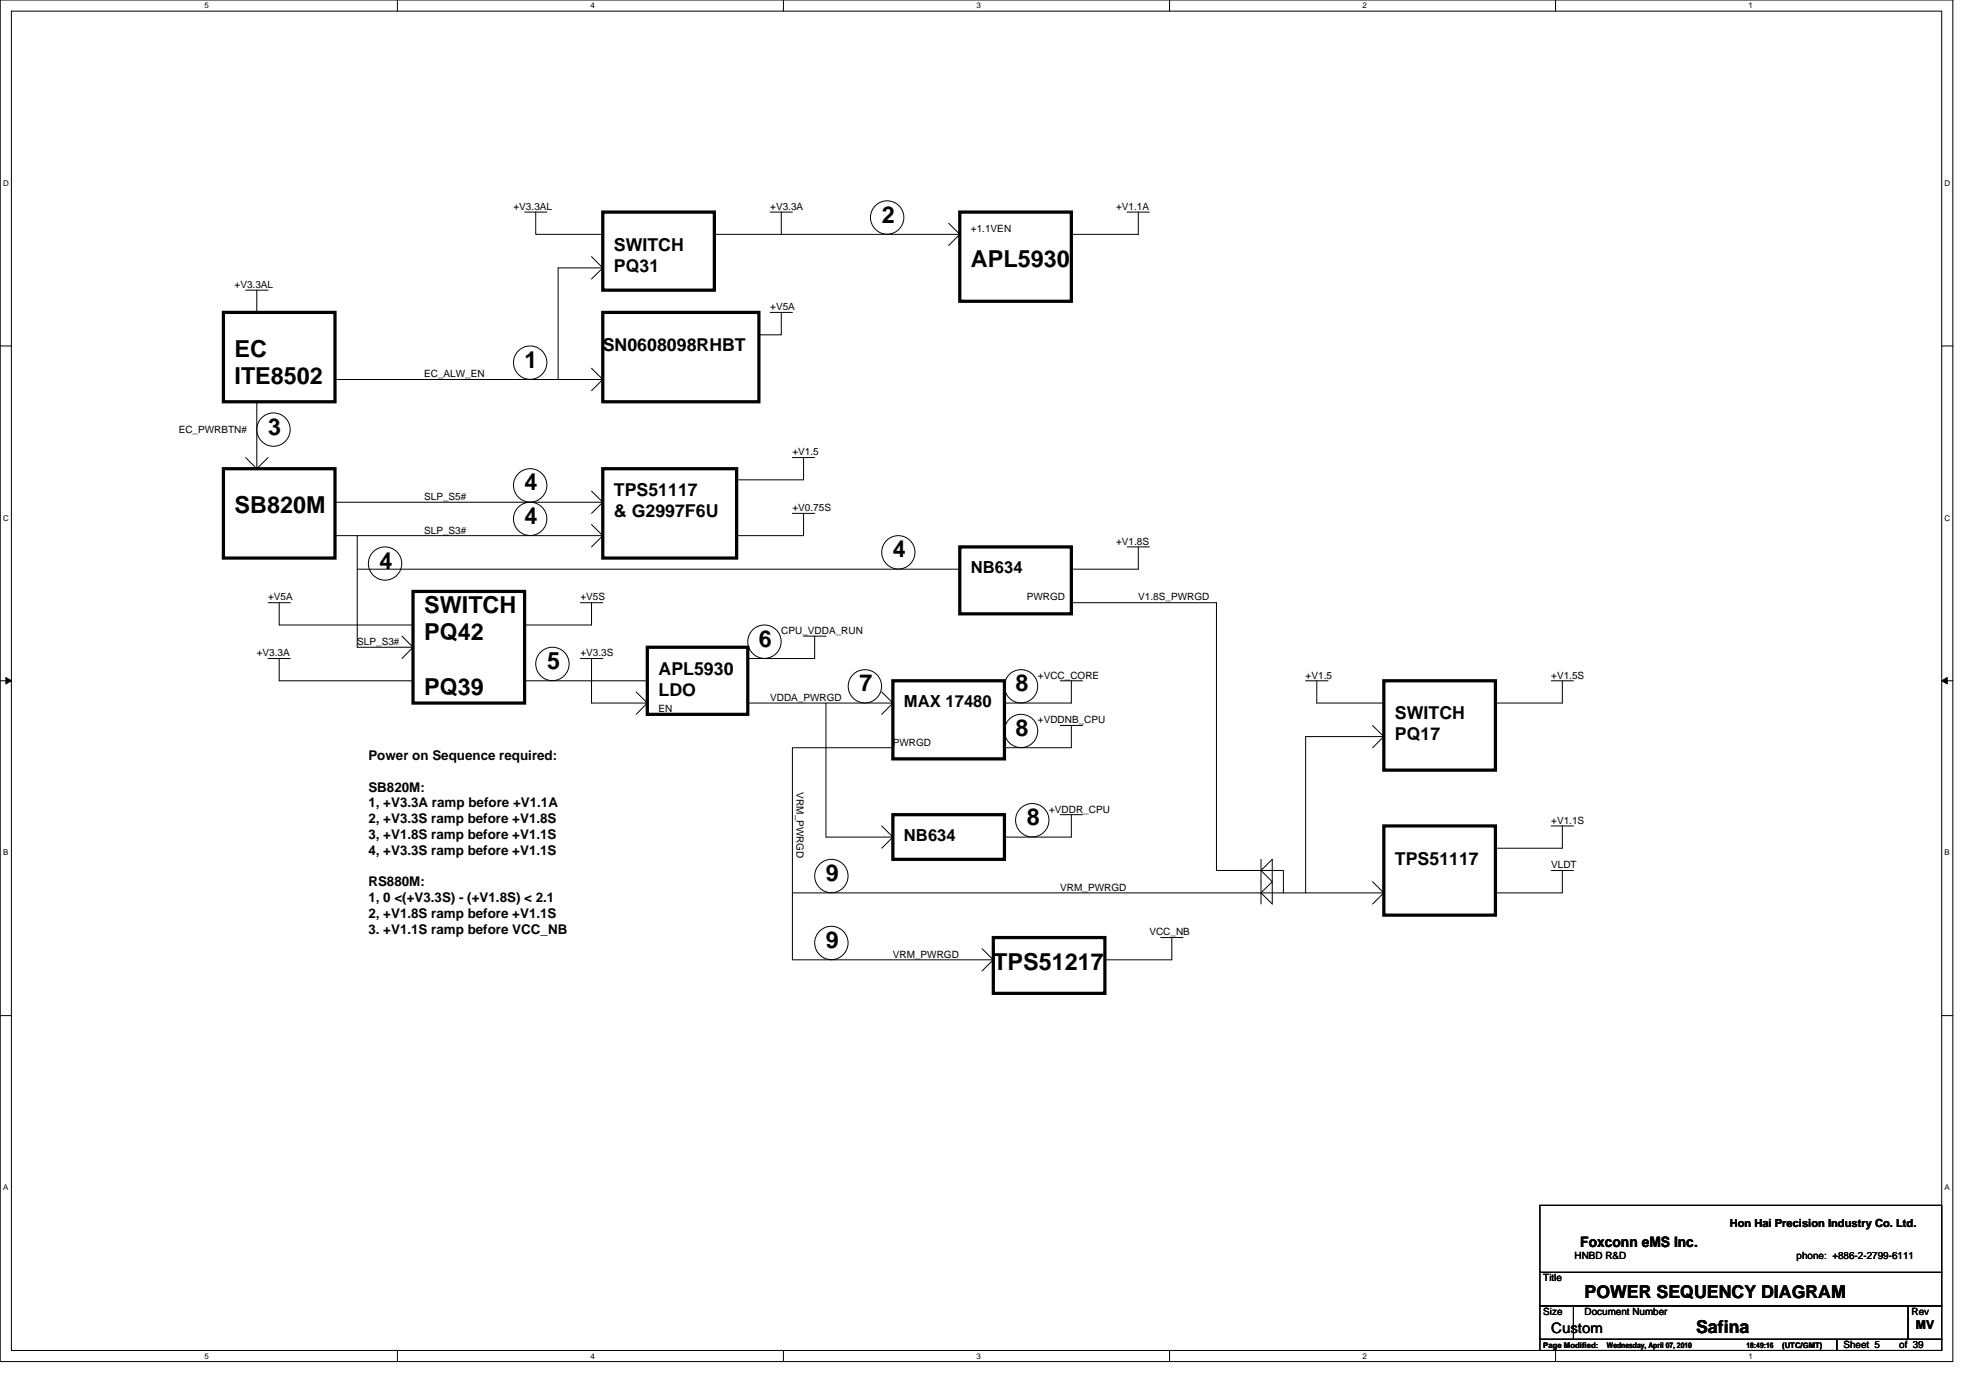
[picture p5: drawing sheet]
<svg xmlns="http://www.w3.org/2000/svg" width="297mm" height="210mm" viewBox="0 0 297 210" stroke-linecap="round" stroke-linejoin="round" font-family="sans-serif">
<path d="M0 0h293.4v204.5h-293.4zM1.7 1.7h290v201.1h-290z" fill="none" stroke="#000" stroke-width=".15"/>
<g fill="#fff">
<path d="M30.7 .2h.7v1.3h-.7z"/>
<path d="M30.7 203h.7v1.4h-.7z"/>
</g>
<path d="M59.7 0v1.7M59.7 202.8v1.7" fill="none" stroke="#000" stroke-width=".15"/>
<g fill="#fff">
<path d="M88.7 .2h.7v1.3h-.7z"/>
<path d="M88.7 203h.7v1.4h-.7z"/>
</g>
<path d="M117.7 0v1.7M117.7 202.8v1.7" fill="none" stroke="#000" stroke-width=".15"/>
<g fill="#fff">
<path d="M146.7 .2h.7v1.3h-.7z"/>
<path d="M146.7 203h.7v1.4h-.7z"/>
</g>
<path d="M175.7 0v1.7M175.7 202.8v1.7" fill="none" stroke="#000" stroke-width=".15"/>
<g fill="#fff">
<path d="M204.7 .2h.7v1.3h-.7z"/>
<path d="M204.7 203h.7v1.4h-.7z"/>
</g>
<path d="M233.7 0v1.7M233.7 202.8v1.7" fill="none" stroke="#000" stroke-width=".15"/>
<g fill="#fff">
<path d="M262.7 .2h.7v1.3h-.7z"/>
<path d="M262.7 203h.7v1.4h-.7z"/>
<path d="M.5 26.8h.8v1.4h-.8z"/>
<path d="M292.2 26.8h.8v1.4h-.8z"/>
<path d="M.5 77.1h.8v1.3h-.8z"/>
<path d="M292.2 77.1h.8v1.3h-.8z"/>
</g>
<path d="M0 52h1.7M291.7 52h1.7" fill="none" stroke="#000" stroke-width=".15"/>
<g fill="#fff">
<path d="M.5 127.4h.7v1.3h-.7z"/>
<path d="M292.2 127.4h.7v1.3h-.7z"/>
</g>
<path d="M0 102.3h1.7M291.7 102.3h1.7" fill="none" stroke="#000" stroke-width=".15"/>
<path d="M.9 101.8l.8 .5-.8 .4zM291.7 102.3l.9-.5v.9z" fill="#000" stroke="#000" stroke-width=".15"/>
<g fill="#fff">
<path d="M.5 177.7h.7v1.3h-.7z"/>
<path d="M292.2 177.7h.7v1.3h-.7z"/>
</g>
<g fill="none" stroke="#000" stroke-width=".15">
<path d="M78.8 31.9h3.4M80.5 31.9v3.3h10.1M88.9 38.5l1.7 1.7M107.3 35.2h10.1M115.7 31.9h3.4M117.4 31.9v3.3M117.4 35.2h26.8M142.5 33.5l1.7 1.7M144.2 35.2l-1.7 1.7M169.4 31.9h3.3M171 31.9v3.3h-10M36.9 43.6h3.4"/>
<path d="M38.6 43.6v3.3M50.3 57h40.3l-1.7 1.7M88.9 55.3l1.7 1.7M90.6 40.2l-1.7 1.7M90.6 40.2h-6.7v16.8M115.7 46.9h3.4M117.4 46.9v3.4h-3.4M36.9 68.7l1.7 1.7 1.7-1.7M38.6 60.3v10.1M50.3 75.4h40.3l-1.7 1.7M88.9 73.8l1.7 1.6M88.9 78.8l1.7 1.7"/>
<path d="M119.1 68.7h3.3M119.1 77.1h3.3M120.7 68.7v3.4h-10M120.7 77.1v3.4h-10M40.3 98.9h3.3M40.3 90.5h3.3M41.9 98.9v3.4h20.2M41.9 90.5v3.4h20.2M50.3 80.5h40.3l-1.7 1.6M53.7 85.5h90.5M53.7 80.5v16.7h8.4M60.4 95.5l1.7 1.7-1.7 1.7"/>
<path d="M87.2 90.5h3.4M87.2 98.9h3.4M88.9 90.5v3.4h-10.1M88.9 98.9v3.4M120.7 95.5h3.4M122.4 95.5v3.4h-10.1M161 90.5h21.8v40.2h10v3.4M169.4 82.1h3.3M171 82.1v3.4h-10M78.8 102.3h10.1M88.9 102.3h8.4M88.9 102.3v3.3h8.4"/>
<path d="M95.6 103.9l1.7 1.7M97.3 105.6l-1.7 1.7M112.3 105.6h21.9l-1.7 1.7M124.1 105.6v20.1h10.1l-1.7 1.7M132.5 103.9l1.7 1.7M134.2 112.3h-15.1v31.9h30.1M159.3 102.3h3.3M159.3 109h3.3M161 102.3v3.3h-10.1M161 109v3.3h-10.1M196.2 102.3h3.3M197.8 102.3v3.3h10.1"/>
<path d="M206.2 109l1.7 1.6M207.9 110.6h-11.7v23.5M207.9 110.6l-1.7 1.7M233.1 102.3h3.3M234.7 102.3v3.3h-10M119.1 134.1h88.8M132.5 124.1l1.7 1.6M159.3 122.4h3.3M161 122.4v3.3h-10.1M189.5 130.7l1.7-1.6v3.3zM189.5 134.1l1.7-1.7v3.4zM189.5 129.1v6.7"/>
<path d="M206.2 132.4l1.7 1.7M207.9 134.1l-1.7 1.7M233.1 130.7h3.3M233.1 124.1h3.3M234.7 130.7v3.4h-10M234.7 124.1v3.3h-10M0 152.5h1.7M147.5 142.5l1.7 1.7-1.7 1.6M174.4 140.8h3.3M176.1 140.8v3.4h-10.1M291.7 152.5h1.7M231.4 196.1h5v5.1h-5z"/>
<path d="M231.4 181h60.3v10.1h-60.3zM231.4 191.1h60.3v5h-60.3zM236.4 196.1h50.3v5.1h-50.3zM286.7 196.1h5v5.1h-5zM231.4 201.2h44.6v1.6h-44.6zM276 201.2h15.7v1.6h-15.7z"/>
<circle cx="133.3" cy="32.7" r="2.51"/>
<circle cx="79.7" cy="54.5" r="2.51"/>
<circle cx="41.1" cy="64.5" r="2.51"/>
<circle cx="79.7" cy="72.9" r="2.51"/>
<circle cx="79.7" cy="77.9" r="2.51"/>
<circle cx="57.9" cy="84.6" r="2.51"/>
<circle cx="83" cy="99.7" r="2.51"/>
<circle cx="114.9" cy="96.4" r="2.51"/>
<circle cx="135" cy="83" r="2.5"/>
<circle cx="130" cy="103.1" r="2.51"/>
<circle cx="153.4" cy="103.1" r="2.5"/>
<circle cx="153.4" cy="109.8" r="2.5"/>
<circle cx="124.9" cy="131.6" r="2.51"/>
<circle cx="155.1" cy="123.2" r="2.51"/>
<circle cx="124.9" cy="141.6" r="2.51"/>
</g>
<g fill="none" stroke="#000" stroke-width=".49">
<path d="M90.6 31.9h16.7v11.7h-16.7zM144.2 31.9h16.8v13.4h-16.8zM33.6 46.9h16.7v13.4h-16.7zM90.6 46.9h23.4v13.4h-23.4zM33.6 70.4h16.7v13.4h-16.7zM90.6 70.4h20.1v13.4h-20.1zM62.1 88.8h16.7v16.8h-16.7zM97.3 97.2h15v10.1h-15zM144.2 82.1h16.8v10.1h-16.8zM134.2 102.3h16.7v11.7h-16.7zM207.9 102.3h16.8v13.4h-16.8zM134.2 122.4h16.7v6.7h-16.7z"/>
<path d="M207.9 124.1h16.8v13.4h-16.8zM149.2 140.8h16.8v8.4h-16.8z"/>
</g>
<g font-size="3.5">
<text x="132.5" y="33.4">2</text>
<text x="145.9" y="40.1">APL5930</text>
<text x="35.2" y="53.6">EC</text>
<text x="35.2" y="57.7">ITE8502</text>
<text x="78.8" y="55.2">1</text>
<text x="40.3" y="65.3">3</text>
<text x="35.2" y="77">SB820M</text>
<text x="78.8" y="73.7">4</text>
<text x="78.8" y="78.7">4</text>
<text x="134.2" y="83.7">4</text>
<text x="57" y="85.4">4</text>
<text x="63.7" y="92.1">SWITCH</text>
<text x="63.7" y="96.2">PQ42</text>
<text x="82.2" y="100.5">5</text>
<text x="114" y="97.1">6</text>
<text x="63.7" y="104.4">PQ39</text>
<text x="129.1" y="103.8">7</text>
<text x="152.6" y="103.8">8</text>
<text x="152.6" y="110.6">8</text>
<text x="154.3" y="124">8</text>
<text x="124.1" y="132.3">9</text>
<text x="124.1" y="142.4">9</text>
<text x="149.2" y="145.8">TPS51217</text>
</g>
<g font-size="2.7">
<text x="92.2" y="37.7">SWITCH</text>
<text x="92.2" y="40.8">PQ31</text>
<text x="90.6" y="52.7">SN0608098RHBT</text>
<text x="92.2" y="74.5">TPS51117</text>
<text x="92.2" y="77.7">&amp; G2997F6U</text>
<text x="99" y="101.4">APL5930</text>
<text x="99" y="104.5">LDO</text>
<text x="209.6" y="108.1">SWITCH</text>
<text x="209.6" y="111.2">PQ17</text>
<text x="209.6" y="129.9">TPS51117</text>
<text x="238.1" y="194.9">POWER SEQUENCY DIAGRAM</text>
<text x="254.8" y="200.3">Safina</text>
</g>
<g font-size="2.5">
<text x="145.9" y="86.1">NB634</text>
<text x="135.8" y="106.2">MAX 17480</text>
<text x="135.8" y="126.4">NB634</text>
</g>
<g font-size="2.2">
<text x="237.4" y="187.2">Foxconn eMS Inc.</text>
<text x="233.1" y="200.3">Custom</text>
</g>
<g font-size="2">
<text x="55.3" y="114.2">Power on Sequence required:</text>
<text x="55.3" y="118.9">SB820M:</text>
<text x="55.3" y="121.3">1, +V3.3A ramp before +V1.1A</text>
<text x="55.3" y="123.7">2, +V3.3S ramp before +V1.8S</text>
<text x="55.3" y="126">3, +V1.8S ramp before +V1.1S</text>
<text x="55.3" y="128.4">4, +V3.3S ramp before +V1.1S</text>
<text x="55.3" y="133.1">RS880M:</text>
<text x="55.3" y="135.5">1, 0 &lt;(+V3.3S) - (+V1.8S) &lt; 2.1</text>
<text x="55.3" y="137.9">2, +V1.8S ramp before +V1.1S</text>
<text x="55.3" y="140.3">3. +V1.1S ramp before VCC_NB</text>
</g>
<text font-size="1.8" x="287.9" y="199.7">MV</text>
<text font-size="1.7" x="259.9" y="184.3">Hon Hai Precision Industry Co. Ltd.</text>
<g font-size="1.5">
<text x="77.1" y="31.5">+V3.3AL</text>
<text x="115.7" y="31.5">+V3.3A</text>
<text x="145.9" y="34.9">+1.1VEN</text>
<text x="167.7" y="31.5">+V1.1A</text>
<text x="35.2" y="43.3">+V3.3AL</text>
<text x="115.7" y="46.6">+V5A</text>
<text x="63.7" y="56.7">EC_ALW_EN</text>
<text x="26.9" y="65">EC_PWRBTN#</text>
<text x="119.1" y="68.4">+V1.5</text>
<text x="63.7" y="75.1">SLP_S5#</text>
<text x="119.1" y="76.8">+V0.75S</text>
<text x="63.7" y="80.1">SLP_S3#</text>
<text x="167.7" y="81.8">+V1.8S</text>
<text x="40.3" y="90.2">+V5A</text>
<text x="87.2" y="90.2">+V5S</text>
<text x="117.4" y="95.2">CPU_VDDA_RUN</text>
<text x="154.3" y="90.2">PWRGD</text>
<text x="171" y="90.2">V1.8S_PWRGD</text>
<text x="38.6" y="98.6">+V3.3A</text>
<text x="53.7" y="96.9">SLP_S3#</text>
<text x="87.2" y="98.6">+V3.3S</text>
<text x="155.9" y="101.9">+VCC_CORE</text>
<text x="196.2" y="101.9">+V1.5</text>
<text x="233.1" y="101.9">+V1.5S</text>
<text x="99" y="107">EN</text>
<text x="115.7" y="105.3">VDDA_PWRGD</text>
<text x="134.2" y="112">PWRGD</text>
<text x="155.9" y="108.6">+VDDNB_CPU</text>
<text x="119.7" y="119" transform="rotate(90 119.7 119)">VRM_PWRGD</text>
<text x="157.6" y="122">+VDDR_CPU</text>
<text x="233.1" y="123.7">+V1.1S</text>
<text x="233.1" y="130.4">VLDT</text>
<text x="159.3" y="133.8">VRM_PWRGD</text>
<text x="134.2" y="143.8">VRM_PWRGD</text>
<text x="172.7" y="140.5">VCC_NB</text>
<text x="236.6" y="189.1">HNBD R&amp;D</text>
<text x="269.9" y="189.1">phone: +886-2-2799-6111</text>
<text x="231.9" y="192.5">Title</text>
<text x="231.9" y="197.5">Size</text>
<text x="238.1" y="197.5">Document Number</text>
<text x="287.2" y="197.5">Rev</text>
<text x="277" y="202.5">Sheet 5</text>
<text x="285.4" y="202.5">of 39</text>
</g>
<g font-size="1.2">
<text x="30.7" y="1.3">5</text>
<text x="88.7" y="1.3">4</text>
<text x="146.7" y="1.3">3</text>
<text x="204.7" y="1.3">2</text>
<text x="262.7" y="1.3">1</text>
<text x=".5" y="27.9">D</text>
<text x="292.2" y="27.9">D</text>
<text x=".5" y="78.2">C</text>
<text x="292.2" y="78.2">C</text>
<text x=".5" y="128.5">B</text>
<text x="292.2" y="128.5">B</text>
<text x=".5" y="178.8">A</text>
<text x="292.2" y="178.8">A</text>
<text x="231.9" y="202.4">Page Modified:</text>
<text x="241.4" y="202.4">Wednesday, April 07, 2010</text>
<text x="262.4" y="202.4">18:49:16</text>
<text x="267.8" y="202.4">(UTC/GMT)</text>
<text x="30.7" y="204.1">5</text>
<text x="88.7" y="204.1">4</text>
<text x="146.7" y="204.1">3</text>
<text x="204.7" y="204.1">2</text>
<text x="262.7" y="204.1">1</text>
</g>
</svg>
